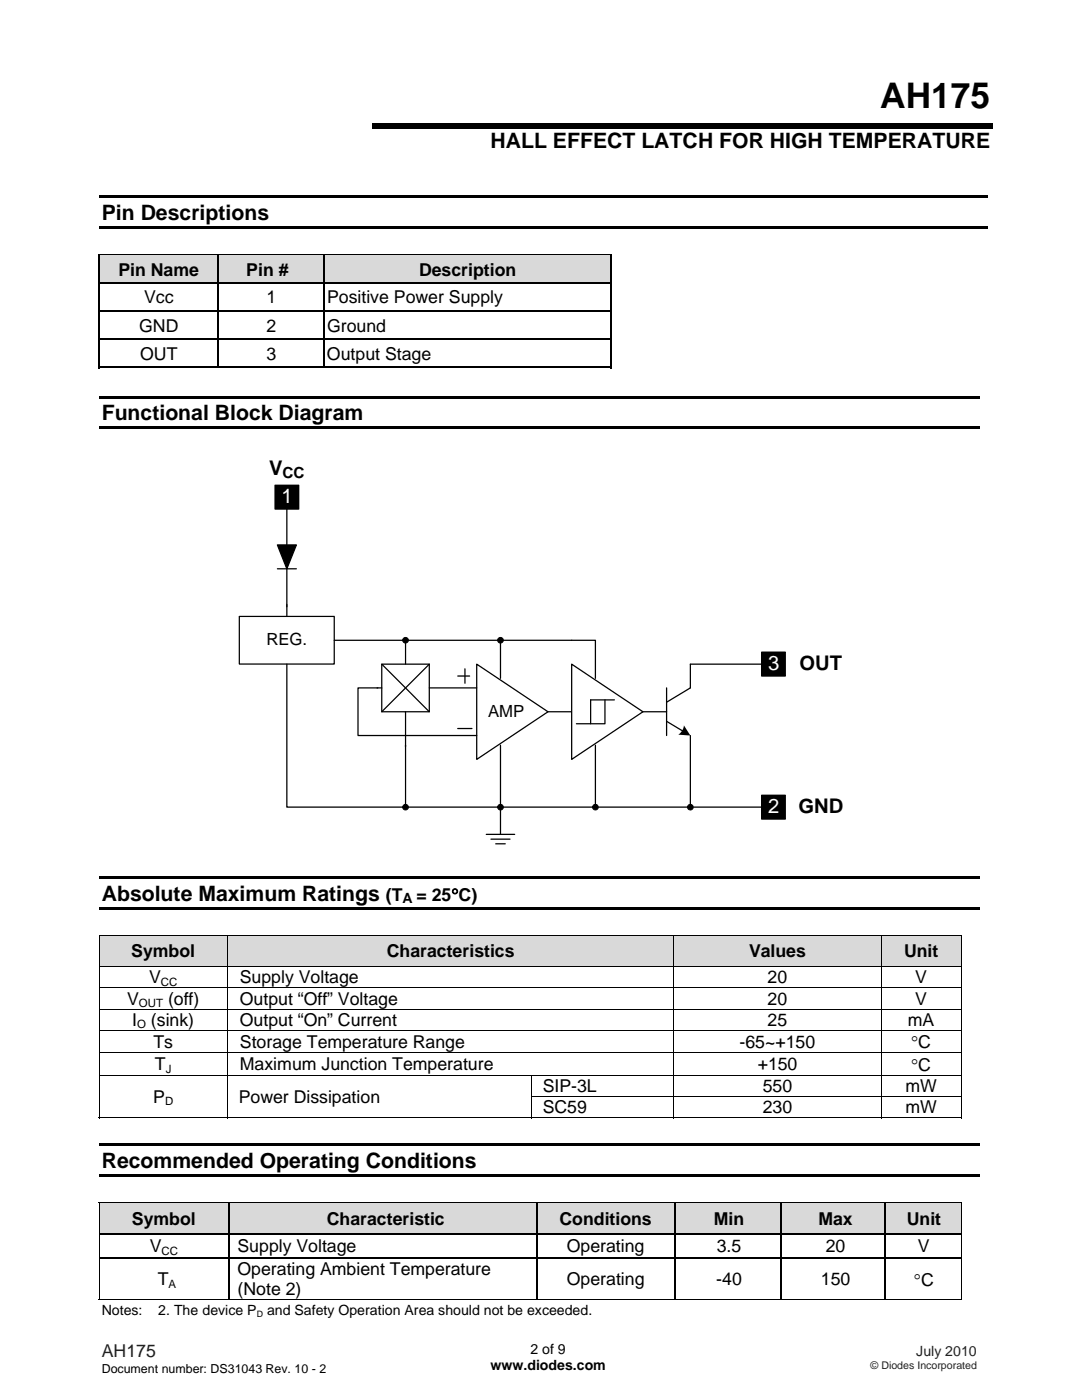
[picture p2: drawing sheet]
<svg xmlns="http://www.w3.org/2000/svg" width="216mm" height="279mm" viewBox="0 0 216 279" stroke-linecap="round" stroke-linejoin="round" font-family="sans-serif">
<path d="M19.8 39h177.2v.5h-177.2zM74.3 24.5h123.8v1.1h-123.8zM19.8 45.1h177.2v.5h-177.2z" fill="#000"/>
<g fill="#d9d9d9">
<path d="M20 51.1h23.5v5.3h-23.5z"/>
<path d="M20.3 51.1h22.8v5.3h-22.8z"/>
<path d="M43.7 51.1h20.9v5.3h-20.9z"/>
<path d="M44.1 51.1h20.1v5.3h-20.1z"/>
<path d="M64.9 51.1h56.8v5.3h-56.8z"/>
<path d="M65.3 51.1h56.1v5.3h-56.1z"/>
</g>
<path d="M19.6 50.7h.4v.4h-.4z" fill="#000"/>
<path d="M19.6 50.9h23.9" fill="none" stroke="#000" stroke-width=".34"/>
<path d="M20 51.1h23.5" fill="none" stroke="#d9d9d9" stroke-width=".2"/>
<path d="M43.5 51.1h.2z" fill="#000"/>
<path d="M43.5 50.9h21.1" fill="none" stroke="#000" stroke-width=".34"/>
<path d="M43.8 51.1h20.8" fill="none" stroke="#d9d9d9" stroke-width=".2"/>
<g fill="#000">
<path d="M19.6 56.4h.4v.3h-.4zM43.5 56.4h.2v.3h-.2zM64.6 51.1h.3zM64.6 56.4h.3v.3h-.3zM121.7 50.7h.4v.4h-.4zM121.7 56.4h.4v.3h-.4zM19.6 62h.4v.3h-.4zM19.6 67.6h.4v.3h-.4zM19.8 79h175.6v.5h-175.6zM43.5 62h.2v.3h-.2zM43.5 67.6h.2v.3h-.2zM64.6 62h.3v.3h-.3z"/>
<path d="M64.6 67.6h.3v.3h-.3zM121.7 62h.4v.3h-.4zM121.7 67.6h.4v.3h-.4zM121.7 73.2h.4v.3h-.4zM19.8 85.1h175.6v.5h-175.6z"/>
</g>
<path d="M19.8 51.1v5.3M19.8 56.7v5.3M64.6 50.9h57.1M121.9 51.1v5.3M121.9 56.7v5.3M19.6 73.3h102.1M19.8 62.3v5.3M19.8 67.9v5.6M121.9 62.3v5.3M121.9 67.9v5.6" fill="none" stroke="#000" stroke-width=".34"/>
<path d="M65 51.1h56.7" fill="none" stroke="#d9d9d9" stroke-width=".2"/>
<g fill="none" stroke="#000" stroke-width=".25">
<path d="M20 56.5h23.5M43.6 51.1v5.3M43.6 56.7v5.3M43.7 56.5h20.9M64.7 51.1v5.3M64.7 56.7v5.3M64.9 56.5h56.8M20 62.1h23.5M20 67.7h23.5M43.6 62.3v5.3M43.6 67.9v5.3M43.7 62.1h20.9"/>
<path d="M43.7 67.7h20.9M64.7 62.3v5.3M64.7 67.9v5.3M64.9 62.1h56.8M64.9 67.7h56.8M76.2 132.5h9.5v9.5h-9.5zM76.2 132.5l9.5 9.5M85.7 132.5l-9.5 9.5"/>
</g>
<path d="M95.1 132.5l14.2 9.5-14.2 9.6z" fill="#fff"/>
<path d="M75.4 137.3h-4v9.5h23.7M85.7 137.3h9.4M95.1 132.5l14.2 9.5-14.2 9.6zM80.9 142v7M109.3 142h4.8" fill="none" stroke="#000" stroke-width=".25"/>
<path d="M114.1 132.5l14.2 9.5-14.2 9.6z" fill="#fff"/>
<g fill="none" stroke="#000" stroke-width=".25">
<path d="M54.9 96.8h4.7v4.8h-4.7zM55.4 108.8h3.7l-1.9 4.7zM55.4 113.5h3.7M57.2 101.1v21.9M47.8 123h18.9v9.5h-18.9zM57.2 132.5v28.6h80.6v-14.3M66.7 127.8h52.1v7.6M75.2 137.3h1M80.9 127.8v4.7M91.3 134.9h2.4M92.8 133.5v2.9M99.9 127.8v7.6"/>
<path d="M114.1 132.5l14.2 9.5-14.2 9.6zM120.7 139.7v4.7h-2.8M122.6 139.7h-4.7v4.7h-2.9M133 137.3v9.5M152 132.5h-14.2v4.8l-4.8 2.8M152 130.2h4.7v4.7h-4.7zM80.9 148.7v12.4M91.3 145.4h2.9M99.9 148.7v17.8M118.8 148.7v12.4M128.3 142h4.7M133 144l3.4 2"/>
<path d="M152 158.7h4.7v4.8h-4.7zM97 166.5h5.7M98 167.5h3.8M98.9 168.4h1.9M137.8 161.1h14.2"/>
</g>
<g fill="#000">
<path d="M55.4 108.8h3.7l-1.9 4.7z"/>
<path d="M136.5 144.8l1.3 2-2.4-.2 .7-.8z" fill-rule="evenodd"/>
<circle cx="80.9" cy="127.8" r=".56"/>
<circle cx="99.9" cy="127.8" r=".56"/>
<circle cx="80.9" cy="161.1" r=".56"/>
<circle cx="99.9" cy="161.1" r=".56"/>
<circle cx="118.8" cy="161.1" r=".57"/>
<circle cx="137.7" cy="161.1" r=".57"/>
</g>
<g fill="none" stroke="#000" stroke-width=".2">
<circle cx="80.9" cy="127.8" r=".56"/>
<circle cx="99.9" cy="127.8" r=".56"/>
<circle cx="80.9" cy="161.1" r=".56"/>
<circle cx="99.9" cy="161.1" r=".56"/>
<circle cx="118.8" cy="161.1" r=".57"/>
<circle cx="137.7" cy="161.1" r=".57"/>
</g>
<path d="M54.9 96.8h4.7v4.8h-4.7zM152 130.2h4.7v4.7h-4.7zM19.8 174.9h175.6v.6h-175.6zM152 158.7h4.7v4.8h-4.7zM19.8 181h175.6v.5h-175.6z" fill="#000"/>
<g fill="#d9d9d9">
<path d="M19.9 186.8h25.4v6h-25.4z"/>
<path d="M20.3 187.8h24.6v4.1h-24.6z"/>
<path d="M45.5 186.8h88.9v6h-88.9z"/>
<path d="M45.9 187.8h88v4.1h-88z"/>
<path d="M134.5 186.8h41.2v6h-41.2z"/>
<path d="M134.9 187.8h40.4v4.1h-40.4z"/>
<path d="M175.9 186.8h15.8v6h-15.8z"/>
<path d="M176.3 187.8h15v4.1h-15z"/>
</g>
<path d="M19.7 186.6h.2v.2h-.2zM191.7 186.6h.2v.2h-.2zM19.7 218.8h.2v.1h-.2zM45.3 218.8h.1v.1h-.1zM19.8 228.2h175.6v.6h-175.6zM19.8 234.3h175.6v.6h-175.6zM191.7 223h.2v.2h-.2z" fill="#000"/>
<g fill="none" stroke="#000" stroke-width=".2">
<path d="M19.7 186.7h172.2M19.7 192.9h172.2M19.7 197.1h172.2M19.8 186.8v6M19.8 193v4.1M19.8 197.2v4.1M45.4 186.8v6M45.4 193v4.1M45.4 197.2v4.1M134.5 186.8v6M134.5 193v4.1M134.5 197.2v4.1"/>
<path d="M175.8 186.8v6M175.8 193v4.1M175.8 197.2v4.1M191.8 186.8v6M191.8 193v4.1M191.8 197.2v4.1M19.7 201.4h172.2M19.7 205.6h172.2M19.7 210.1h172.2M19.7 214.6h172.2M19.8 201.5v4M19.8 205.7v4.3"/>
<path d="M19.8 210.2v4.3M19.8 214.7v4.1M19.8 218.9v4.3M45.4 201.5v4M45.4 205.7v4.3M45.4 210.2v4.3M45.4 214.7v4.1M45.4 218.9v4.3M106 218.8h85.9M106 214.7v4.1M106 218.9v4.3M134.5 201.5v4"/>
<path d="M134.5 205.7v4.3M134.5 210.2v4.3M134.5 214.7v4.1M134.5 218.9v4.3M175.8 201.5v4M175.8 205.7v4.3M175.8 210.2v4.3M175.8 214.7v4.1M175.8 218.9v4.3M191.8 201.5v4M191.8 205.7v4.3M191.8 210.2v4.3"/>
<path d="M191.8 214.7v4.1M191.8 218.9v4.3M19.7 223.1h25.6M45.4 223.1h60.6M106.1 223.1h28.3M134.5 223.1h41.2M175.9 223.1h15.8"/>
</g>
<g fill="#d9d9d9">
<path d="M19.9 240.2h25.6v5.9h-25.6z"/>
<path d="M20.3 241.1h24.8v4.1h-24.8z"/>
<path d="M45.7 240.2h61.3v5.9h-61.3z"/>
<path d="M46.1 241.1h60.5v4.1h-60.5z"/>
<path d="M107.2 240.2h27.3v5.9h-27.3z"/>
<path d="M107.6 241.1h26.5v4.1h-26.5z"/>
<path d="M134.7 240.2h21.1v5.9h-21.1z"/>
<path d="M135.1 241.1h20.3v4.1h-20.3z"/>
<path d="M156.1 240.2h20.5v5.9h-20.5z"/>
<path d="M156.4 241.1h19.8v4.1h-19.8z"/>
<path d="M176.8 240.2h14.9v5.9h-14.9z"/>
<path d="M177.2 241.1h14.1v4.1h-14.1z"/>
</g>
<g fill="#000">
<path d="M19.7 240h.2v.1h-.2zM19.7 246.1h.2v.3h-.2zM19.7 250.9h.2v.3h-.2zM45.5 246.1h.2v.3h-.2zM45.5 250.9h.2v.3h-.2zM107 246.1h.2v.3h-.2zM107 250.9h.2v.3h-.2zM134.5 246.1h.2v.3h-.2zM134.5 250.9h.2v.3h-.2zM155.8 246.1h.3v.3h-.3zM155.8 250.9h.3v.3h-.3zM176.6 246.1h.2v.3h-.2z"/>
<path d="M176.6 250.9h.2v.3h-.2zM191.7 240h.2v.1h-.2zM191.7 246.1h.2v.3h-.2zM191.7 250.9h.2v.3h-.2zM191.7 259.3h.2v.2h-.2z"/>
</g>
<path d="M19.7 240.1h172.2M19.7 259.4h172M19.8 240.1v6M19.8 246.4v4.5M19.8 251.2v8.3M191.8 240.1v6M191.8 246.4v4.5M191.8 251.2v8.3" fill="none" stroke="#000" stroke-width=".2"/>
<g fill="none" stroke="#000" stroke-width=".25">
<path d="M19.9 246.3h25.6M19.9 251h25.6M45.6 240.1v6M45.6 246.4v4.5M45.6 251.2v8.1M45.7 246.3h61.3M45.7 251h61.3M107.1 240.1v6M107.1 246.4v4.5M107.1 251.2v8.1M107.2 246.3h27.3M107.2 251h27.3"/>
<path d="M134.6 240.1v6M134.6 246.4v4.5M134.6 251.2v8.1M134.7 246.3h21.1M134.7 251h21.1M155.9 240.1v6M155.9 246.4v4.5M155.9 251.2v8.1M156.1 246.3h20.5M156.1 251h20.5M176.7 240.1v6M176.7 246.4v4.5"/>
<path d="M176.7 251.2v8.1M176.8 246.3h14.9M176.8 251h14.9"/>
</g>
<text font-size="7" x="175.6" y="21.6">AH175</text>
<g font-size="4.2">
<text x="97.9" y="29.5">HALL EFFECT LATCH FOR HIGH TEMPERATURE</text>
<text x="20.3" y="43.8">Pin Descriptions</text>
<text x="20.3" y="83.8">Functional Block Diagram</text>
<text x="20.3" y="179.7">Absolute Maximum Ratings</text>
<text x="20.3" y="233.1">Recommended Operating Conditions</text>
</g>
<g font-size="4">
<text x="53.7" y="94.8">V</text>
<text x="159.6" y="133.7">OUT</text>
<text x="159.3" y="162.3">GND</text>
</g>
<g font-size="4" fill="#fff">
<text x="56.2" y="100.4">1</text>
<text x="153.3" y="133.7">3</text>
<text x="153.3" y="162.3">2</text>
</g>
<g font-size="3.5">
<text x="23.6" y="55">Pin Name</text>
<text x="49.1" y="55">Pin #</text>
<text x="83.6" y="55">Description</text>
<text x="28.7" y="60.6">Vcc</text>
<text x="53.2" y="60.6">1</text>
<text x="65.3" y="60.6">Positive Power Supply</text>
<text x="27.8" y="66.2">GND</text>
<text x="28" y="71.8">OUT</text>
<text x="53.2" y="71.8">3</text>
<text x="53.2" y="66.2">2</text>
<text x="65.2" y="71.8">Output Stage</text>
<text x="65.3" y="66.2">Ground</text>
<text x="77" y="179.7">(T</text>
<text x="83.1" y="179.7">= 25°C)</text>
<text x="26.2" y="191.1">Symbol</text>
<text x="77.2" y="191.1">Characteristics</text>
<text x="149.5" y="191.1">Values</text>
<text x="180.4" y="191.1">Unit</text>
<text x="29.7" y="196.3">V</text>
<text x="47.9" y="196.3">Supply Voltage</text>
<text x="153.2" y="196.3">20</text>
<text x="182.6" y="196.3">V</text>
<text x="25.4" y="200.5">V</text>
<text x="33.5" y="200.5">(off)</text>
<text x="47.9" y="200.5">Output “Off” Voltage</text>
<text x="153.2" y="200.5">20</text>
<text x="182.6" y="200.5">V</text>
<text x="26.4" y="204.7">I</text>
<text x="30.1" y="204.7">(sink)</text>
<text x="30.6" y="209.1">Ts</text>
<text x="47.9" y="204.7">Output “On” Current</text>
<text x="47.9" y="209.1">Storage Temperature Range</text>
<text x="147.6" y="209.1">-65~+150</text>
<text x="153.2" y="204.7">25</text>
<text x="181.1" y="204.7">mA</text>
<text x="181.8" y="209.2">°C</text>
<text x="30.9" y="213.6">T</text>
<text x="47.9" y="213.6">Maximum Junction Temperature</text>
<text x="151.2" y="213.6">+150</text>
<text x="181.8" y="213.7">°C</text>
<text x="30.6" y="220.1">P</text>
<text x="47.6" y="220.1">Power Dissipation</text>
<text x="108.3" y="218">SIP-3L</text>
<text x="152.2" y="218">550</text>
<text x="180.7" y="218">mW</text>
<text x="108.3" y="222.2">SC59</text>
<text x="152.2" y="222.2">230</text>
<text x="180.7" y="222.2">mW</text>
<text x="26.3" y="244.4">Symbol</text>
<text x="65.2" y="244.4">Characteristic</text>
<text x="111.6" y="244.4">Conditions</text>
<text x="142.4" y="244.4">Min</text>
<text x="163.3" y="244.4">Max</text>
<text x="180.9" y="244.4">Unit</text>
<text x="29.9" y="249.9">V</text>
<text x="47.4" y="249.9">Supply Voltage</text>
<text x="113.1" y="249.9">Operating</text>
<text x="143" y="249.9">3.5</text>
<text x="164.8" y="249.9">20</text>
<text x="183.2" y="249.9">V</text>
<text x="31.5" y="256.5">T</text>
<text x="47.4" y="254.4">Operating Ambient Temperature</text>
<text x="113.1" y="256.5">Operating</text>
<text x="142.9" y="256.5">-40</text>
<text x="163.8" y="256.5">150</text>
<text x="182.4" y="256.6">°C</text>
<text x="47.4" y="258.5">(Note 2)</text>
</g>
<text font-size="3.5" fill="#231f20" x="20.3" y="270.9">AH175</text>
<g font-size="3.3">
<text x="53.1" y="128.8">REG.</text>
<text x="97.4" y="143">AMP</text>
</g>
<text font-size="3" x="56.4" y="95.4">CC</text>
<g font-size="2.8">
<text x="80.3" y="180.3">A</text>
<text x="20.3" y="262.5">Notes:</text>
<text x="31.6" y="262.5">2. The device P</text>
<text x="53.3" y="262.5">and Safety Operation Area should not be exceeded.</text>
<text x="97.9" y="273.5">www.diodes.com</text>
<text x="105.8" y="270.2">2 of 9</text>
</g>
<text font-size="2.8" fill="#231f20" x="182.8" y="270.6">July 2010</text>
<text font-size="2.5" x="20.3" y="274">Document number: DS31043 Rev. 10 - 2</text>
<g font-size="2.3">
<text x="32.1" y="196.8">CC</text>
<text x="27.7" y="201">OUT</text>
<text x="27.4" y="205.3">O</text>
<text x="33.1" y="214.1">J</text>
<text x="32.9" y="220.6">D</text>
<text x="32.2" y="250.4">CC</text>
<text x="33.7" y="257">A</text>
</g>
<text font-size="2.1" fill="#231f20" x="173.7" y="273.2">© Diodes Incorporated</text>
<text font-size="1.8" x="51.2" y="262.8">D</text>
</svg>
